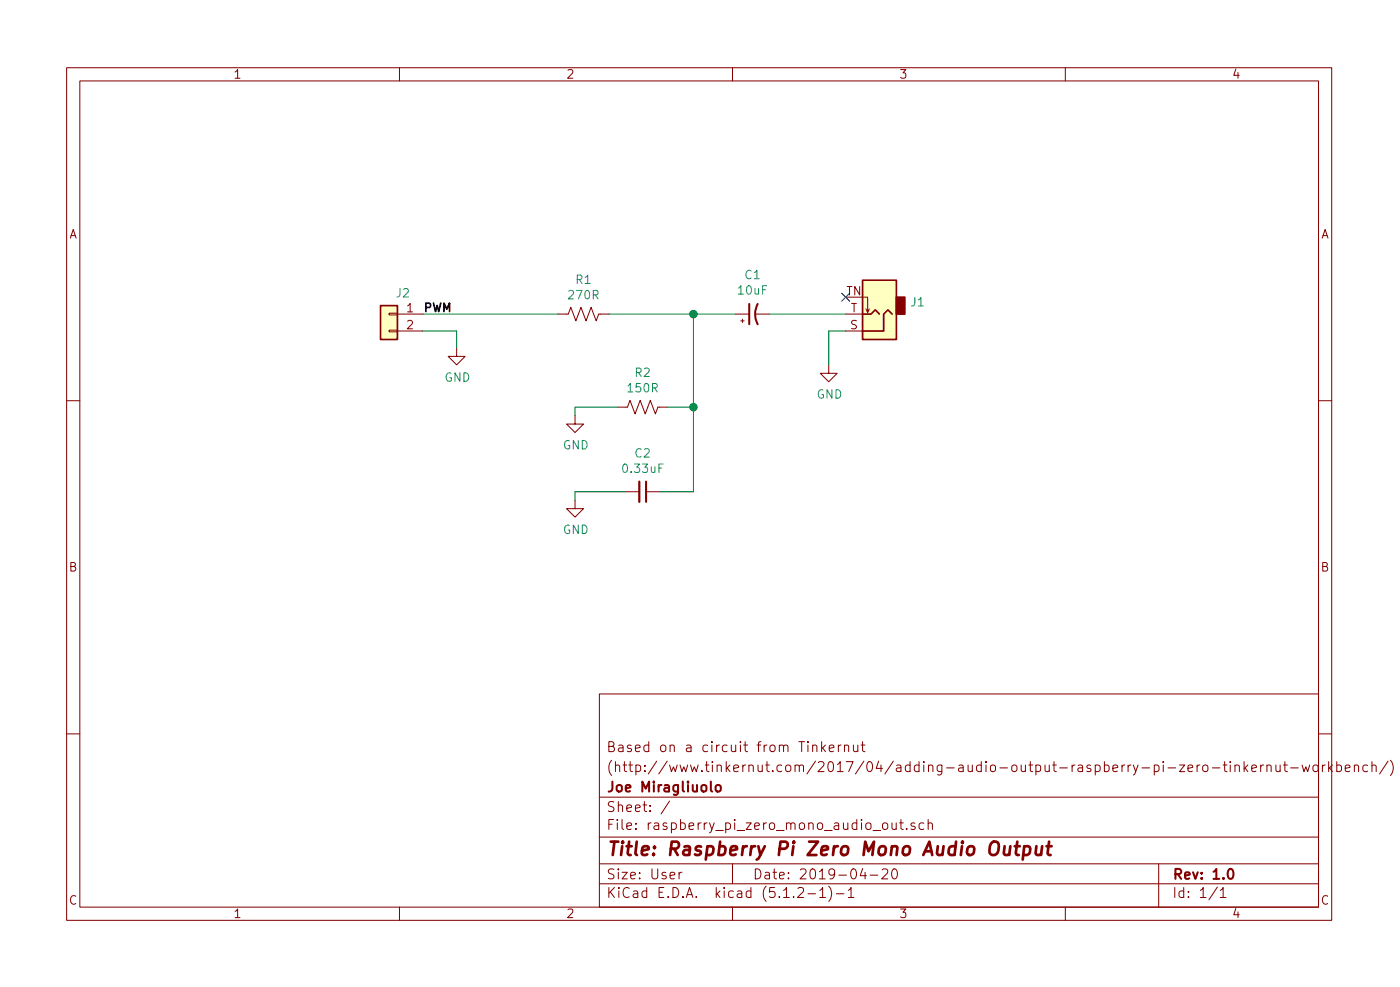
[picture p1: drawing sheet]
(kicad_sch (version 20230121) (generator eeschema)

 (paper "User" 210.007 148.006)

 (title_block
  (title "Raspberry Pi Zero Mono Audio Output")
  (date "2019-04-20")
  (rev "1.0")
  (company "Joe Miragliuolo")
  (comment 1 "(http://www.tinkernut.com/2017/04/adding-audio-output-raspberry-pi-zero-tinkernut-workbench/)")
  (comment 2 "Based on a circuit from Tinkernut"))

 (lib_symbols
  (symbol "Connector_Audio:AudioJack2_SwitchT" (in_bom yes) (on_board yes)
   (property "Reference" "J" (at 0 8.89 0) (effects (font (size 1.27 1.27))))
   (property "Value" "AudioJack2_SwitchT" (at 0 6.35 0) (effects (font (size 1.27 1.27))))
   (property "Footprint" "" (at 0 0 0) (effects (font (size 1.27 1.27)) hide))
   (property "Datasheet" "~" (at 0 0 0) (effects (font (size 1.27 1.27)) hide))
   (symbol "AudioJack2_SwitchT_0_1"
    (rectangle (start -2.54 0) (end -3.81 -2.54) (stroke (width 0.254) (type default)) (fill (type outline)))
    (polyline (pts (xy 1.778 -0.254) (xy 2.032 -0.762)) (stroke (width 0) (type default)) (fill (type none)))
    (polyline (pts (xy 0 0) (xy 0.635 -0.635) (xy 1.27 0) (xy 2.54 0)) (stroke (width 0.254) (type default)) (fill (type none)))
    (polyline (pts (xy 2.54 -2.54) (xy 1.778 -2.54) (xy 1.778 -0.254) (xy 1.524 -0.762)) (stroke (width 0) (type default)) (fill (type none)))
    (polyline (pts (xy 2.54 2.54) (xy -0.635 2.54) (xy -0.635 0) (xy -1.27 -0.635) (xy -1.905 0)) (stroke (width 0.254) (type default)) (fill (type none)))
    (rectangle (start 2.54 3.81) (end -2.54 -5.08) (stroke (width 0.254) (type default)) (fill (type background))))
   (symbol "AudioJack2_SwitchT_1_1"
    (pin passive line (at 5.08 2.54 180) (length 2.54) (name "~" (effects (font (size 1.27 1.27)))) (number "S" (effects (font (size 1.27 1.27)))))
    (pin passive line (at 5.08 0 180) (length 2.54) (name "~" (effects (font (size 1.27 1.27)))) (number "T" (effects (font (size 1.27 1.27)))))
    (pin passive line (at 5.08 -2.54 180) (length 2.54) (name "~" (effects (font (size 1.27 1.27)))) (number "TN" (effects (font (size 1.27 1.27)))))))
  (symbol "Connector_Generic:Conn_01x02" (pin_names (offset 1.016) hide) (in_bom yes) (on_board yes)
   (property "Reference" "J" (at 0 2.54 0) (effects (font (size 1.27 1.27))))
   (property "Value" "Conn_01x02" (at 0 -5.08 0) (effects (font (size 1.27 1.27))))
   (property "Footprint" "" (at 0 0 0) (effects (font (size 1.27 1.27)) hide))
   (property "Datasheet" "~" (at 0 0 0) (effects (font (size 1.27 1.27)) hide))
   (symbol "Conn_01x02_1_1"
    (rectangle (start -1.27 -2.413) (end 0 -2.667) (stroke (width 0.1524) (type default)) (fill (type none)))
    (rectangle (start -1.27 0.127) (end 0 -0.127) (stroke (width 0.1524) (type default)) (fill (type none)))
    (rectangle (start -1.27 1.27) (end 1.27 -3.81) (stroke (width 0.254) (type default)) (fill (type background)))
    (pin passive line (at -5.08 0 0) (length 3.81) (name "Pin_1" (effects (font (size 1.27 1.27)))) (number "1" (effects (font (size 1.27 1.27)))))
    (pin passive line (at -5.08 -2.54 0) (length 3.81) (name "Pin_2" (effects (font (size 1.27 1.27)))) (number "2" (effects (font (size 1.27 1.27)))))))
  (symbol "Device:C_Polarized_Small_US" (pin_numbers hide) (pin_names (offset 0.254) hide) (in_bom yes) (on_board yes)
   (property "Reference" "C" (at 0.254 1.778 0) (effects (font (size 1.27 1.27)) (justify left)))
   (property "Value" "C_Polarized_Small_US" (at 0.254 -2.032 0) (effects (font (size 1.27 1.27)) (justify left)))
   (property "Footprint" "" (at 0 0 0) (effects (font (size 1.27 1.27)) hide))
   (property "Datasheet" "~" (at 0 0 0) (effects (font (size 1.27 1.27)) hide))
   (symbol "C_Polarized_Small_US_0_1"
    (polyline (pts (xy -1.524 0.508) (xy 1.524 0.508)) (stroke (width 0.3048) (type default)) (fill (type none)))
    (polyline (pts (xy -1.27 1.524) (xy -0.762 1.524)) (stroke (width 0) (type default)) (fill (type none)))
    (polyline (pts (xy -1.016 1.27) (xy -1.016 1.778)) (stroke (width 0) (type default)) (fill (type none)))
    (arc (start 1.524 -0.762) (mid 0 -0.3734) (end -1.524 -0.762) (stroke (width 0.3048) (type default)) (fill (type none))))
   (symbol "C_Polarized_Small_US_1_1"
    (pin passive line (at 0 2.54 270) (length 2.032) (name "~" (effects (font (size 1.27 1.27)))) (number "1" (effects (font (size 1.27 1.27)))))
    (pin passive line (at 0 -2.54 90) (length 2.032) (name "~" (effects (font (size 1.27 1.27)))) (number "2" (effects (font (size 1.27 1.27)))))))
  (symbol "Device:C_Small" (pin_numbers hide) (pin_names (offset 0.254) hide) (in_bom yes) (on_board yes)
   (property "Reference" "C" (at 0.254 1.778 0) (effects (font (size 1.27 1.27)) (justify left)))
   (property "Value" "C_Small" (at 0.254 -2.032 0) (effects (font (size 1.27 1.27)) (justify left)))
   (property "Footprint" "" (at 0 0 0) (effects (font (size 1.27 1.27)) hide))
   (property "Datasheet" "~" (at 0 0 0) (effects (font (size 1.27 1.27)) hide))
   (symbol "C_Small_0_1"
    (polyline (pts (xy -1.524 -0.508) (xy 1.524 -0.508)) (stroke (width 0.3302) (type default)) (fill (type none)))
    (polyline (pts (xy -1.524 0.508) (xy 1.524 0.508)) (stroke (width 0.3048) (type default)) (fill (type none))))
   (symbol "C_Small_1_1"
    (pin passive line (at 0 2.54 270) (length 2.032) (name "~" (effects (font (size 1.27 1.27)))) (number "1" (effects (font (size 1.27 1.27)))))
    (pin passive line (at 0 -2.54 90) (length 2.032) (name "~" (effects (font (size 1.27 1.27)))) (number "2" (effects (font (size 1.27 1.27)))))))
  (symbol "Device:R_US" (pin_numbers hide) (pin_names (offset 0)) (in_bom yes) (on_board yes)
   (property "Reference" "R" (at 2.54 0 90) (effects (font (size 1.27 1.27))))
   (property "Value" "R_US" (at -2.54 0 90) (effects (font (size 1.27 1.27))))
   (property "Footprint" "" (at 1.016 -0.254 90) (effects (font (size 1.27 1.27)) hide))
   (property "Datasheet" "~" (at 0 0 0) (effects (font (size 1.27 1.27)) hide))
   (symbol "R_US_0_1"
    (polyline (pts (xy 0 -2.286) (xy 0 -2.54)) (stroke (width 0) (type default)) (fill (type none)))
    (polyline (pts (xy 0 2.286) (xy 0 2.54)) (stroke (width 0) (type default)) (fill (type none)))
    (polyline (pts (xy 0 -0.762) (xy 1.016 -1.143) (xy 0 -1.524) (xy -1.016 -1.905) (xy 0 -2.286)) (stroke (width 0) (type default)) (fill (type none)))
    (polyline (pts (xy 0 0.762) (xy 1.016 0.381) (xy 0 0) (xy -1.016 -0.381) (xy 0 -0.762)) (stroke (width 0) (type default)) (fill (type none)))
    (polyline (pts (xy 0 2.286) (xy 1.016 1.905) (xy 0 1.524) (xy -1.016 1.143) (xy 0 0.762)) (stroke (width 0) (type default)) (fill (type none))))
   (symbol "R_US_1_1"
    (pin passive line (at 0 3.81 270) (length 1.27) (name "~" (effects (font (size 1.27 1.27)))) (number "1" (effects (font (size 1.27 1.27)))))
    (pin passive line (at 0 -3.81 90) (length 1.27) (name "~" (effects (font (size 1.27 1.27)))) (number "2" (effects (font (size 1.27 1.27)))))))
  (symbol "power:GND" (power) (pin_names (offset 0)) (in_bom yes) (on_board yes)
   (property "Reference" "#PWR" (at 0 -6.35 0) (effects (font (size 1.27 1.27)) hide))
   (property "Value" "GND" (at 0 -3.81 0) (effects (font (size 1.27 1.27))))
   (property "Footprint" "" (at 0 0 0) (effects (font (size 1.27 1.27)) hide))
   (property "Datasheet" "" (at 0 0 0) (effects (font (size 1.27 1.27)) hide))
   (symbol "GND_0_1"
    (polyline (pts (xy 0 0) (xy 0 -1.27) (xy 1.27 -1.27) (xy 0 -2.54) (xy -1.27 -1.27) (xy 0 -1.27)) (stroke (width 0) (type default)) (fill (type none))))
   (symbol "GND_1_1"
    (pin power_in line (at 0 0 270) (length 0) hide (name "GND" (effects (font (size 1.27 1.27)))) (number "1" (effects (font (size 1.27 1.27))))))))

 (junction (at 104.14 46.99) (diameter 0) (color 0 0 0 0))
 (junction (at 104.14 60.96) (diameter 0) (color 0 0 0 0))

 (no_connect (at 127 44.45))

 (wire (pts (xy 63.5 46.99) (xy 83.82 46.99)) (stroke (width 0) (type default)))
 (wire (pts (xy 100.33 60.96) (xy 104.14 60.96)) (stroke (width 0) (type default)))
 (wire (pts (xy 127 49.53) (xy 124.46 49.53)) (stroke (width 0) (type default)))
 (wire (pts (xy 91.44 46.99) (xy 104.14 46.99)) (stroke (width 0) (type default)))
 (wire (pts (xy 86.36 73.66) (xy 86.36 74.93)) (stroke (width 0) (type default)))
 (wire (pts (xy 99.06 73.66) (xy 104.14 73.66)) (stroke (width 0) (type default)))
 (wire (pts (xy 104.14 60.96) (xy 104.14 46.99)) (stroke (width 0) (type default)))
 (wire (pts (xy 92.71 60.96) (xy 86.36 60.96)) (stroke (width 0) (type default)))
 (wire (pts (xy 86.36 60.96) (xy 86.36 62.23)) (stroke (width 0) (type default)))
 (wire (pts (xy 104.14 73.66) (xy 104.14 60.96)) (stroke (width 0) (type default)))
 (wire (pts (xy 63.5 49.53) (xy 68.58 49.53)) (stroke (width 0) (type default)))
 (wire (pts (xy 104.14 46.99) (xy 110.49 46.99)) (stroke (width 0) (type default)))
 (wire (pts (xy 93.98 73.66) (xy 86.36 73.66)) (stroke (width 0) (type default)))
 (wire (pts (xy 68.58 49.53) (xy 68.58 52.07)) (stroke (width 0) (type default)))
 (wire (pts (xy 124.46 49.53) (xy 124.46 54.61)) (stroke (width 0) (type default)))
 (wire (pts (xy 115.57 46.99) (xy 127 46.99)) (stroke (width 0) (type default)))

 (text "PWM" (at 57.15 41.91 0) (effects (font (size 1.27 1.27)) (justify left bottom)))

 (symbol (lib_id "Device:R_US") (at 87.63 46.99 270) (unit 1) (in_bom yes) (on_board yes) (dnp no)
  (property "Reference" "R1" (at 87.63 41.783 90) (effects (font (size 1.27 1.27))))
  (property "Value" "270R" (at 87.63 44.0944 90) (effects (font (size 1.27 1.27))))
  (property "Footprint" "Resistor_THT:R_Axial_DIN0207_L6.3mm_D2.5mm_P7.62mm_Horizontal" (at 87.376 48.006 90) (effects (font (size 1.27 1.27)) hide))
  (property "Datasheet" "~" (at 87.63 46.99 0) (effects (font (size 1.27 1.27)) hide)) (pin "1") (pin "2"))

 (symbol (lib_id "Device:R_US") (at 96.52 60.96 270) (unit 1) (in_bom yes) (on_board yes) (dnp no)
  (property "Reference" "R2" (at 96.52 55.753 90) (effects (font (size 1.27 1.27))))
  (property "Value" "150R" (at 96.52 58.0644 90) (effects (font (size 1.27 1.27))))
  (property "Footprint" "Resistor_THT:R_Axial_DIN0207_L6.3mm_D2.5mm_P7.62mm_Horizontal" (at 96.266 61.976 90) (effects (font (size 1.27 1.27)) hide))
  (property "Datasheet" "~" (at 96.52 60.96 0) (effects (font (size 1.27 1.27)) hide)) (pin "1") (pin "2"))

 (symbol (lib_id "Device:C_Small") (at 96.52 73.66 270) (unit 1) (in_bom yes) (on_board yes) (dnp no)
  (property "Reference" "C2" (at 96.52 67.8434 90) (effects (font (size 1.27 1.27))))
  (property "Value" "0.33uF" (at 96.52 70.1548 90) (effects (font (size 1.27 1.27))))
  (property "Footprint" "Capacitor_THT:C_Disc_D5.0mm_W2.5mm_P5.00mm" (at 96.52 73.66 0) (effects (font (size 1.27 1.27)) hide))
  (property "Datasheet" "~" (at 96.52 73.66 0) (effects (font (size 1.27 1.27)) hide)) (pin "1") (pin "2"))

 (symbol (lib_id "Device:C_Polarized_Small_US") (at 113.03 46.99 90) (unit 1) (in_bom yes) (on_board yes) (dnp no)
  (property "Reference" "C1" (at 113.03 41.1988 90) (effects (font (size 1.27 1.27))))
  (property "Value" "10uF" (at 113.03 43.5102 90) (effects (font (size 1.27 1.27))))
  (property "Footprint" "Capacitor_THT:CP_Radial_D5.0mm_P2.50mm" (at 113.03 46.99 0) (effects (font (size 1.27 1.27)) hide))
  (property "Datasheet" "~" (at 113.03 46.99 0) (effects (font (size 1.27 1.27)) hide)) (pin "1") (pin "2"))

 (symbol (lib_id "Connector_Audio:AudioJack2_SwitchT") (at 132.08 46.99 180) (unit 1) (in_bom yes) (on_board yes) (dnp no)
  (property "Reference" "J1" (at 136.652 45.2882 0) (effects (font (size 1.27 1.27)) (justify right)))
  (property "Value" "AudioJack2_SwitchT" (at 136.652 47.5996 0) (effects (font (size 1.27 1.27)) (justify right) hide))
  (property "Footprint" "jwm_kicad_footprints_misc:Jack_3.5mm_QingPu_WQP-PJ302M_Horizontal" (at 132.08 46.99 0) (effects (font (size 1.27 1.27)) hide))
  (property "Datasheet" "~" (at 132.08 46.99 0) (effects (font (size 1.27 1.27)) hide)) (pin "S") (pin "T") (pin "TN"))

 (symbol (lib_id "power:GND") (at 86.36 74.93 0) (unit 1) (in_bom yes) (on_board yes) (dnp no)
  (property "Reference" "#PWR0101" (at 86.36 81.28 0) (effects (font (size 1.27 1.27)) hide))
  (property "Value" "GND" (at 86.487 79.3242 0) (effects (font (size 1.27 1.27))))
  (property "Footprint" "" (at 86.36 74.93 0) (effects (font (size 1.27 1.27)) hide))
  (property "Datasheet" "" (at 86.36 74.93 0) (effects (font (size 1.27 1.27)) hide)) (pin "1"))

 (symbol (lib_id "power:GND") (at 86.36 62.23 0) (unit 1) (in_bom yes) (on_board yes) (dnp no)
  (property "Reference" "#PWR0102" (at 86.36 68.58 0) (effects (font (size 1.27 1.27)) hide))
  (property "Value" "GND" (at 86.487 66.6242 0) (effects (font (size 1.27 1.27))))
  (property "Footprint" "" (at 86.36 62.23 0) (effects (font (size 1.27 1.27)) hide))
  (property "Datasheet" "" (at 86.36 62.23 0) (effects (font (size 1.27 1.27)) hide)) (pin "1"))

 (symbol (lib_id "power:GND") (at 124.46 54.61 0) (unit 1) (in_bom yes) (on_board yes) (dnp no)
  (property "Reference" "#PWR0103" (at 124.46 60.96 0) (effects (font (size 1.27 1.27)) hide))
  (property "Value" "GND" (at 124.587 59.0042 0) (effects (font (size 1.27 1.27))))
  (property "Footprint" "" (at 124.46 54.61 0) (effects (font (size 1.27 1.27)) hide))
  (property "Datasheet" "" (at 124.46 54.61 0) (effects (font (size 1.27 1.27)) hide)) (pin "1"))

 (symbol (lib_id "Connector_Generic:Conn_01x02") (at 58.42 46.99 0) (mirror y) (unit 1) (in_bom yes) (on_board yes) (dnp no)
  (property "Reference" "J2" (at 60.5028 43.815 0) (effects (font (size 1.27 1.27))))
  (property "Value" "Conn_01x02" (at 60.5028 43.7896 0) (effects (font (size 1.27 1.27)) hide))
  (property "Footprint" "Connector_PinHeader_2.54mm:PinHeader_1x02_P2.54mm_Vertical" (at 58.42 46.99 0) (effects (font (size 1.27 1.27)) hide))
  (property "Datasheet" "~" (at 58.42 46.99 0) (effects (font (size 1.27 1.27)) hide)) (pin "1") (pin "2"))

 (symbol (lib_id "power:GND") (at 68.58 52.07 0) (unit 1) (in_bom yes) (on_board yes) (dnp no)
  (property "Reference" "#PWR0104" (at 68.58 58.42 0) (effects (font (size 1.27 1.27)) hide))
  (property "Value" "GND" (at 68.707 56.4642 0) (effects (font (size 1.27 1.27))))
  (property "Footprint" "" (at 68.58 52.07 0) (effects (font (size 1.27 1.27)) hide))
  (property "Datasheet" "" (at 68.58 52.07 0) (effects (font (size 1.27 1.27)) hide)) (pin "1"))

 (sheet_instances (path "" (page "1"))))
